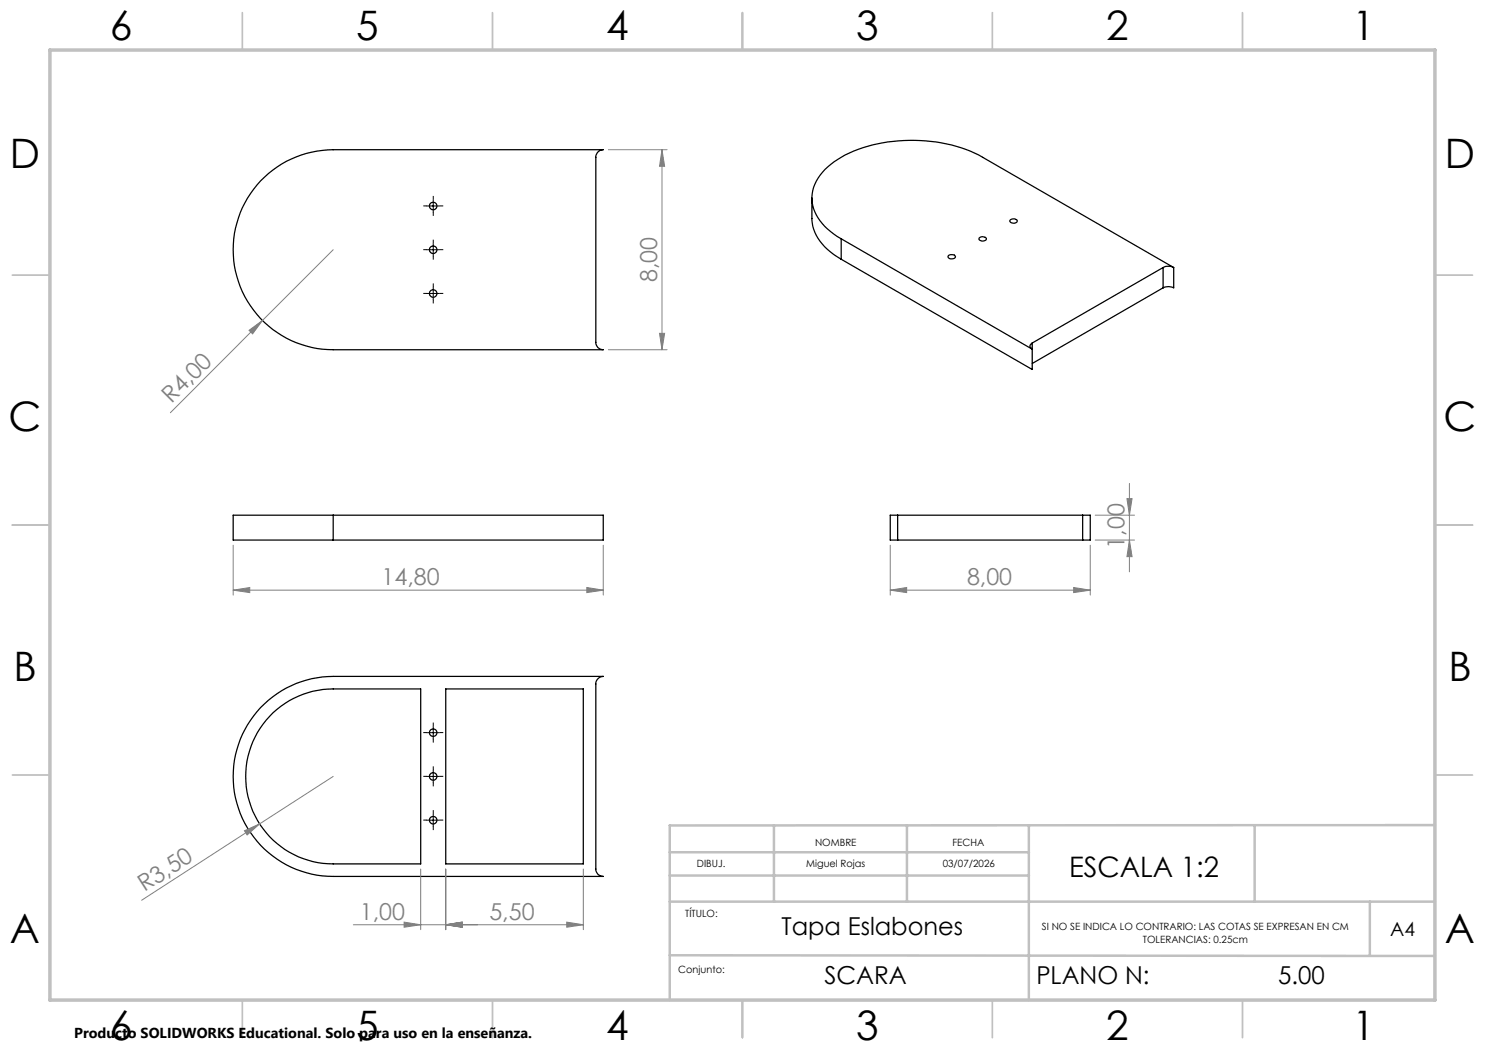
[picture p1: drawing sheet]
<svg xmlns="http://www.w3.org/2000/svg" width="297mm" height="210mm" viewBox="0 0 297 210" stroke-linecap="round" stroke-linejoin="round" font-family="sans-serif">
<g fill="none" stroke="#c0c0c0" stroke-width=".35">
<path d="M48.5 2.5v7.5M98.5 2.5v7.5M148.5 2.5v7.5M198.5 2.5v7.5M248.5 2.5v7.5M2.5 55h7.5M287 55h7.5M2.5 105h7.5M287 105h7.5M2.5 155h7.5M287 155h7.5M48.5 200v7.5"/>
<path d="M98.5 200v7.5M148.5 200v7.5M198.5 200v7.5M248.5 200v7.5"/>
</g>
<path d="M133.9 175.1h71.9M133.9 170.5h71.9M154.8 165.1v15.2M181.4 165.1v15.2M205.8 165.1v34.9M250.9 165.1v15.2M287 165l-153.1 .1v34.9M133.9 191.1l153.1 .1M133.9 180.3h153.1M274 180.3v10.9" fill="none" stroke="#c0c0c0" stroke-width=".5"/>
<path d="M10 10h277v190h-277z" fill="none" stroke="#c0c0c0" stroke-width=".7"/>
<g fill="none" stroke="#000" stroke-width=".25">
<path d="M52.1 36.2a20.3 20.3 0 0 1 14.5-6.3h54a1.51 1.51 0 0 0-1.4 1.6v37a1.45 1.45 0 0 0 1.4 1.4h-54a20 20 0 0 1-18.3-12 20 20 0 0 1 3.8-21.7zM162.4 39.6v4.1a9.5 9.5 0 0 0 5.1 7.7l.7 .4M168.2 47.8l38.2 22a.64 .64 0 0 1-.4-.6 .64 .64 0 0 1 .4-.6M168.2 47.8a10.8 10.8 0 0 1-5.7-7.2 8.8 8.8 0 0 1 4.3-8.2 28.3 28.3 0 0 1 18.3-4.2 27.4 27.4 0 0 1 11.4 3.3l38.2 22M168.2 51.8l38.2 22.1v-5.3M168.2 47.8v4M189.7 51.1a.95 .95 0 0 1 1.4 .3 .89 .89 0 0 1-1.5-.1zM195.8 47.6a.93 .93 0 0 1 1.5 .2 .84 .84 0 0 1-1.5 0zM202 44.1a.87 .87 0 0 1 1.4 .1 .83 .83 0 0 1-.7 .5 .83 .83 0 0 1-.7-.5zM232.6 53.5a2.39 2.39 0 0 1 2.1 0M232.6 53.5l-26.2 15.1M232.6 53.5v4.1"/>
<path d="M232.6 57.6l-26.2 15.1M234.7 53.5v4.1a2.39 2.39 0 0 0-2.1 0M66.6 103h-20v5h20M66.6 103v5M66.6 103h54v5h-54M179.5 103h-1.5v5h1.5M179.5 103h37M179.5 108h37M179.5 103v5M216.5 103h1.6v5h-1.6M216.5 103v5M89.1 137.8h27.6v35h-27.6z"/>
<path d="M52.1 141.5a20.3 20.3 0 0 1 14.5-6.2h54a1.51 1.51 0 0 0-1.4 1.5v37a1.45 1.45 0 0 0 1.4 1.5h-54a20 20 0 0 1-18.3-12.1 20 20 0 0 1 3.8-21.7zM54.6 142.5a17.7 17.7 0 0 1 12-4.7h17.5v35h-17.5a17.5 17.5 0 0 1-16.2-11 17.5 17.5 0 0 1 4.2-19.3z"/>
<circle cx="86.6" cy="49.9" r=".74"/>
<circle cx="86.6" cy="41.2" r=".74"/>
<circle cx="86.6" cy="58.7" r=".74"/>
<circle cx="86.6" cy="155.3" r=".74"/>
<circle cx="86.6" cy="146.5" r=".74"/>
<circle cx="86.6" cy="164" r=".74"/>
</g>
<g fill="none" stroke="#808080" stroke-width=".2">
<path d="M121.7 29.9h11.7M132.4 29.9l.5 3.4h-1zM132.4 29.9v40M66.6 49.9l-32.5 32.6M49.8 66.1l2.7-2-2 2.7zM121.7 69.9h11.7M131.9 66.7h1l-.5 3.2zM225.4 99.7h1l-.5 3.3zM225.9 96.7v17.7M46.6 118l3.4-.5v1zM46.6 109v10M46.6 118h74"/>
<path d="M117.4 117.5l3.2 .5-3.2 .5zM120.6 109v10M178 118l3.3-.5v1zM178 118h40.1M178 109v10M214.7 117.5l3.4 .5-3.4 .5zM218.1 109v10M219 108h7.9M219 103h7.9M225.9 108l.5 3.3h-1zM66.6 155.3l-38.3 24.7M48.9 166.1l3-1.3-2.5 2.2z"/>
<path d="M84.1 173.8v12.1M89.1 173.8v12.1M116.7 173.8v12.1M70.7 185h46M80.8 184.4l3.3 .6-3.3 .4zM89.1 185l3.3-.6v1zM113.3 184.4l3.4 .6-3.4 .4z"/>
</g>
<g fill="none" stroke="#000" stroke-width=".2" stroke-dasharray="15.2 1.3 1.3 1.3" stroke-linecap="butt">
<path d="M86.7 39.9v-.7M85.4 49.9h-.7M85.4 58.7h-.7M85.4 41.2h-.7M86.7 48.7v-.8M86.7 51.2v.7M86.7 57.4v-.7M86.7 59.9v.8M86.7 42.4v.8M87.9 49.9h.8M87.9 58.7h.8M87.9 41.2h.8"/>
<path d="M85.4 155.3h-.7M85.4 146.5h-.7M86.7 154v-.7M86.7 156.5v.8M86.7 145.3v-.8M86.7 147.8v.7M87.9 155.3h.8M87.9 146.5h.8M85.4 164h-.7M86.7 162.8v-.8M86.7 165.3v.7M87.9 164h.8"/>
</g>
<path d="M86.6 40v2.5M85.4 49.9h2.5M85.4 58.7h2.5M85.4 41.2h2.5M86.6 48.7v2.5M86.6 57.5v2.5M85.4 155.3h2.5M85.4 146.5h2.5M86.6 145.3v2.5M86.6 154v2.6M85.4 164h2.5M86.6 162.8v2.5" fill="none" stroke="#000" stroke-width=".2"/>
<g fill="#808080">
<path d="M48.9 166.1l3-1.3-2.5 2.2z"/>
<path d="M49.8 66.1l2.7-2-2 2.7z"/>
<path d="M46.6 118l3.4-.5v1zM117.4 117.5l3.2 .5-3.2 .5zM178 118l3.3-.5v1zM214.7 117.5l3.4 .5-3.4 .5zM80.8 184.4l3.3 .6-3.3 .4zM89.1 185l3.3-.6v1zM89.1 185l3.3-.6v1zM113.3 184.4l3.4 .6-3.4 .4z"/>
<path d="M225.9 108l.5 3.3h-1zM225.4 99.7h1l-.5 3.3z"/>
<path d="M132.4 29.9l.5 3.4h-1zM131.9 66.7h1l-.5 3.2z"/>
</g>
<g font-size="8.1">
<text x="22" y="8">6</text>
<text x="71.2" y="8">5</text>
<text x="121.2" y="8">4</text>
<text x="171.2" y="8">3</text>
<text x="221.2" y="8">2</text>
<text x="270.5" y="8">1</text>
<text x="2" y="33.6">D</text>
<text x="289" y="33.6">D</text>
<text x="1.7" y="86.1">C</text>
<text x="288.7" y="86.1">C</text>
<text x="2.7" y="136.1">B</text>
<text x="289.7" y="136.1">B</text>
<text x="2" y="188.6">A</text>
<text x="289" y="188.6">A</text>
<text x="22" y="208">6</text>
<text x="71.2" y="208">5</text>
<text x="121.2" y="208">4</text>
<text x="171.2" y="208">3</text>
<text x="221.2" y="208">2</text>
<text x="270.5" y="208">1</text>
</g>
<text font-size="5.6" x="213.8" y="175.5">ESCALA 1:2</text>
<g font-size="4.9">
<text x="156.3" y="187">Tapa Eslabones</text>
<text x="164.9" y="196.8">SCARA</text>
<text x="207.3" y="196.8">PLANO N:</text>
<text x="255.6" y="196.8">5.00</text>
</g>
<g font-size="4.7" fill="#808080">
<text x="131.4" y="56.4" transform="rotate(-90 131.4 56.4)">8,00</text>
<text x="34.3" y="80.9" transform="rotate(-45 34.3 80.9)">R4,00</text>
<text x="224.9" y="109.7" transform="rotate(-90 224.9 109.7)">1,00</text>
<text x="76.3" y="117">14,80</text>
<text x="193.4" y="117">8,00</text>
<text x="28.9" y="178.5" transform="rotate(-33 28.9 178.5)">R3,50</text>
<text x="72" y="183.9">1,00</text>
<text x="97.9" y="183.9">5,50</text>
</g>
<text font-size="3.9" x="278" y="187.2">A4</text>
<text font-size="2.9" x="14.9" y="207.6">Producto SOLIDWORKS Educational. Solo para uso en la enseñanza.</text>
<g font-size="2">
<text x="139.4" y="173.3">DIBUJ.</text>
<text x="161.2" y="173.3">Miguel Rojas</text>
<text x="163" y="169.1">NOMBRE</text>
<text x="188.5" y="173.3">03/07/2026</text>
<text x="190.5" y="169.1">FECHA</text>
<text x="137" y="183.5">TÍTULO:</text>
<text x="208.4" y="186.1">SI NO SE INDICA LO CONTRARIO: LAS COTAS SE EXPRESAN EN CM</text>
<text x="228.6" y="188.6">TOLERANCIAS: 0.25cm</text>
<text x="135.7" y="194.5">Conjunto:</text>
</g>
</svg>
